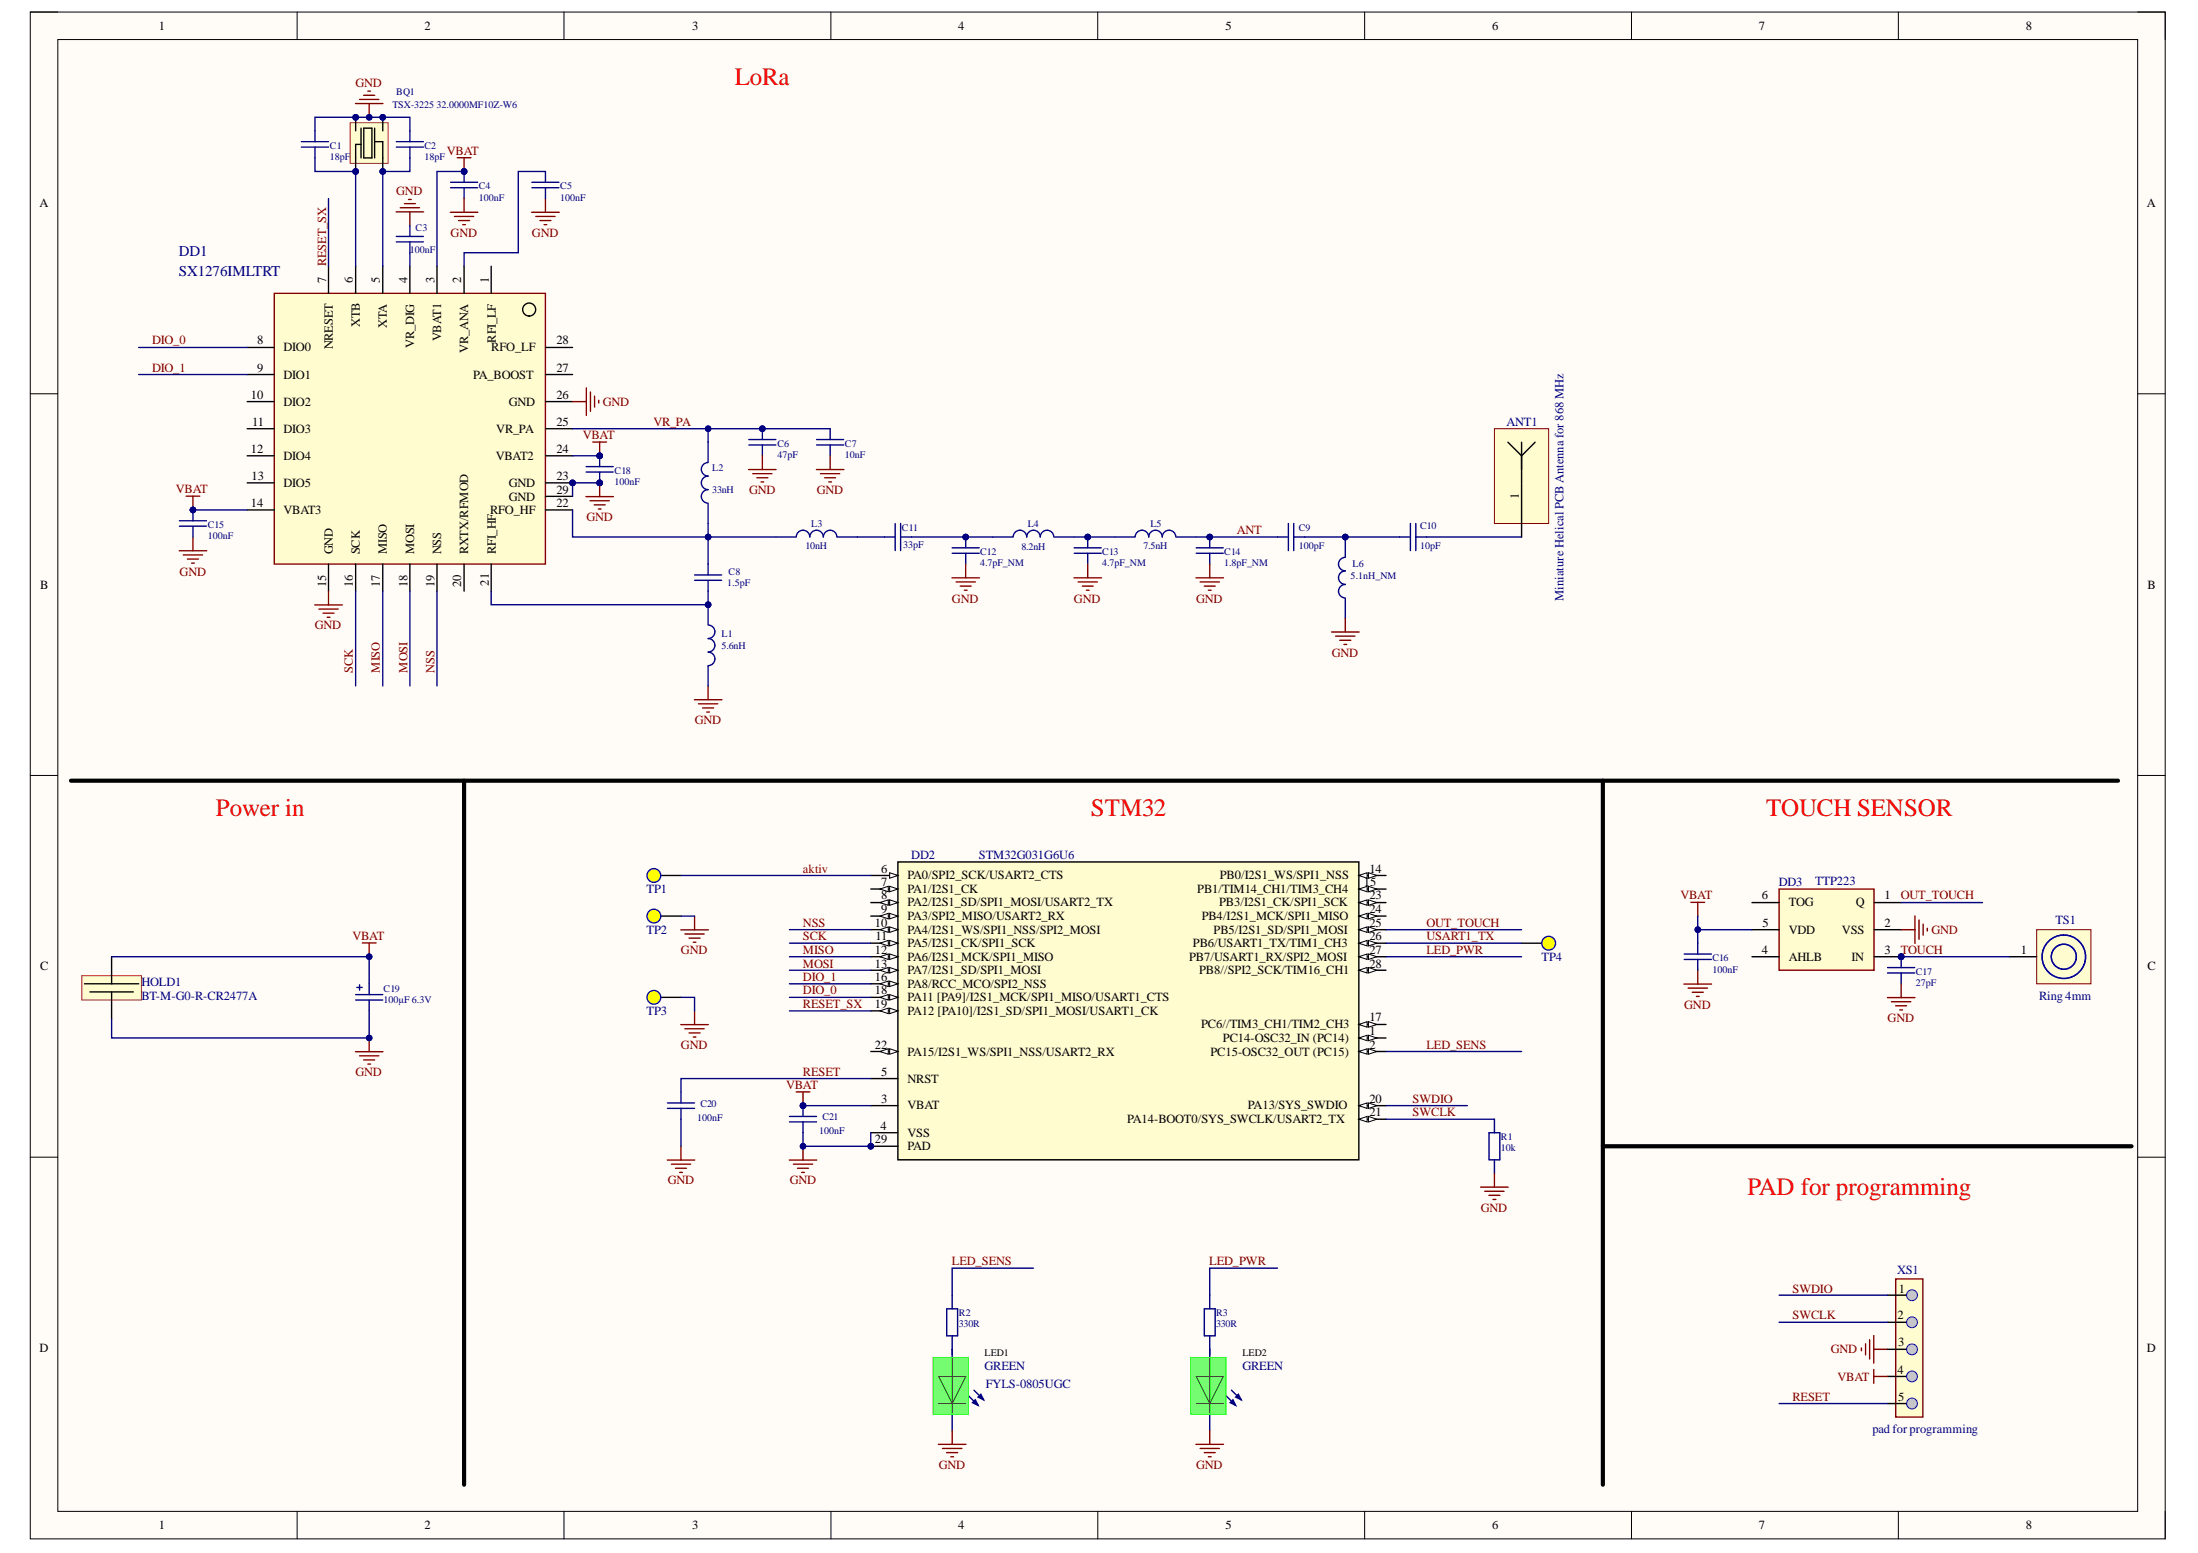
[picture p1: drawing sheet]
# Altium schematic sheet Unknown WaterSensor.SCHDOC
size A3; SheetNumber: 1; SheetTotal: 1

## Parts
ANT1  Miniature Helical PCB Antenna for 868 MHz  [ANTENNA868_915MHZ_A2N]  (no BOM)
BQ1  TSX-3225 32.0000MF10Z-W6  [3225]
C1  Capacitance: 18pF  [C0402]  (hidden comment: C0402, 18pF, C0G)
C2  Capacitance: 18pF  [C0402]  (hidden comment: C0402, 18pF, C0G)
C3  Capacitance: 100nF  [C0402]  (hidden comment: C0402, 100nF,  16V, X7R)
C4  Capacitance: 100nF  [C0402]  (hidden comment: C0402, 100nF,  16V, X7R)
C5  Capacitance: 100nF  [C0402]  (hidden comment: C0402, 100nF,  16V, X7R)
C6  Capacitance: 47pF  [C0402]  (hidden comment: C0402, 47pF, C0G)
C7  Capacitance: 10nF  [C0402]  (hidden comment: C0402, 10nF, X7R)
C8  Capacitance: 1.5pF  [C0402]  (hidden comment: C0402, 1.5pF, C0G)
C9  Capacitance: 100pF  [C0402]  (hidden comment: C0402, 100pF,  50V)
C10  Capacitance: 10pF  [C0402]  (hidden comment: C0402, 10pF,  50V)
C11  Capacitance: 33pF  [C0402]  (hidden comment: C0402, 33pF, C0G)
C12  Capacitance: 4.7pF_NM  [C0402]  (hidden comment: C0402, 4.7pF, C0G_NOT_MOUNT)
C13  Capacitance: 4.7pF_NM  [C0402]  (hidden comment: C0402, 4.7pF, C0G_NOT_MOUNT)
C14  Capacitance: 1.8pF_NM  [C0402]  (hidden comment: C0402, 1.8pF, C0G_NOT_MOUNT)
C15  Capacitance: 100nF  [C0402]  (hidden comment: C0402, 100nF,  16V, X7R)
C16  Capacitance: 100nF  [C0402]  (hidden comment: C0402, 100nF,  16V, X7R)
C17  Capacitance: 27pF  [C0402]  (hidden comment: C0402, 27pF, C0G)
C18  Capacitance: 100nF  [C0402]  (hidden comment: C0402, 100nF,  16V, X7R)
C19  865080142007  [WCAP-ASLI_5x5.5]  (value not drawn)
C20  Capacitance: 100nF  [C0402]  (hidden comment: C0402, 100nF,  16V, X7R)
C21  Capacitance: 100nF  [C0402]  (hidden comment: C0402, 100nF,  16V, X7R)
DD1  SX1276IMLTRT  [vqfn28_6x6mm]
DD2  STM32G031G6U6  [UFQFPN-28]
DD3  TTP223  [SOT23-6]
HOLD1  BT-M-G0-R-CR2477A  [SMTU2477N-LF]
L1  LQG15HS5N6C02D  [L0402]  (value not drawn)
L2  LQW15AN33NJ00D  [L0402]  (value not drawn)
L3  LQG15HS10NJ02D  [L0402]  (value not drawn)
L4  LQG15HS8N2J02D  [L0402]  (value not drawn)
L5  LQG15HS7N5J02D  [L0402]  (value not drawn)
L6  LQG15HN5N1S02D_NOT_MOUNT  [L0402]  (value not drawn)
LED1  FYLS-0805UGC  [LED_0805_G]
LED2  FYLS-0805UGC  [LED_0805_G]  (value not drawn)
R1  Resistance: 10k  [R0402]  (hidden comment: R0402, 10k 1%)
R2  Resistance: 330R  [R0402]  (hidden comment: R0402, 330R 5%)
R3  Resistance: 330R  [R0402]  (hidden comment: R0402, 330R 5%)
TP1  Test Point 1mm pad  [Test Point 1mm]  (value not drawn)  (no BOM)
TP2  Test Point 1mm pad  [Test Point 1mm]  (value not drawn)  (no BOM)
TP3  Test Point 1mm pad  [Test Point 1mm]  (value not drawn)  (no BOM)
TP4  Test Point 1mm pad  [Test Point 1mm]  (value not drawn)  (no BOM)
TS1  Ring 4mm  [Ring 4mm]  (no BOM)
XS1  pad for programming  [pad for programming 5x2mm]  (no BOM)

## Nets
GND: BQ1.2(GND) BQ1.4(GND) C1.2 C2.2 C3.1 C4.2 C5.2 C6.1 C7.1 C12.1 C13.1 C14.1 C15.2 C16.2 C17.1 C18.2 C19.1 C20.2 C21.2 DD1.15(GND) DD1.23(GND) DD1.26(GND) DD1.29(GND) DD2.4(VSS) DD2.29(PAD) DD3.2(VSS) HOLD1.2 L1.2 L6.1 LED1.1(K) LED2.1(K) R1.2 TP2.1 TP3.1 XS1.3
VBAT: C4.1 C15.1 C16.1 C18.1 C19.2 C21.1 DD1.3(VBAT1) DD1.14(VBAT3) DD1.24(VBAT2) DD2.3(VBAT) DD3.5(VDD) HOLD1.1 XS1.4
aktiv: DD2.6(PA0/SPI2_SCK/USART2_CTS) TP1.1
ANT: C9.1 C14.2 L5.2
DIO_0: DD1.8(DIO0) DD2.18(PA11_[PA9]/I2S1_MCK/SPI1_MISO/USART1_CTS)
DIO_1: DD1.9(DIO1) DD2.16(PA8/RCC_MCO/SPI2_NSS)
LED_PWR: DD2.27(PB7/USART1_RX/SPI2_MOSI) R3.2
LED_SENS: DD2.2(PC15-OSC32_OUT_(PC15)) R2.2
MISO: DD1.17(MISO) DD2.12(PA6/I2S1_MCK/SPI1_MISO)
MOSI: DD1.18(MOSI) DD2.13(PA7/I2S1_SD/SPI1_MOSI)
NSS: DD1.19(NSS) DD2.10(PA4/I2S1_WS/SPI1_NSS/SPI2_MOSI)
OUT_TOUCH: DD2.25(PB5/I2S1_SD/SPI1_MOSI) DD3.1(Q)
RESET: C20.1 DD2.5(NRST) XS1.5
RESET_SX: DD1.7(NRESET) DD2.19(PA12_[PA10]/I2S1_SD/SPI1_MOSI/USART1_CK)
SCK: DD1.16(SCK) DD2.11(PA5/I2S1_CK/SPI1_SCK)
SWCLK: DD2.21(PA14-BOOT0/SYS_SWCLK/USART2_TX) R1.1 XS1.2
SWDIO: DD2.20(PA13/SYS_SWDIO) XS1.1
TOUCH: C17.2 DD3.3(IN) TS1.1
USART1_TX: DD2.26(PB6/USART1_TX/TIM1_CH3) TP4.1
VR_PA: C6.2 C7.2 DD1.25(VR_PA) L2.2
NetANT1_1: ANT1.1 C10.2
NetBQ1_1: BQ1.1 C2.1 DD1.5(XTA)
NetBQ1_3: BQ1.3 C1.1 DD1.6(XTB)
NetC3_2: C3.2 DD1.4(VR_DIG)
NetC5_1: C5.1 DD1.2(VR_ANA)
NetC8_1: C8.1 DD1.21(RFI_HF) L1.1
NetC8_2: C8.2 DD1.22(RFO_HF) L2.1 L3.1
NetC9_2: C9.2 C10.1 L6.2
NetC11_1: C11.1 L3.2
NetC11_2: C11.2 C12.2 L4.1
NetC13_2: C13.2 L4.2 L5.1
NetLED1_2: LED1.2(A) R2.1
NetLED2_2: LED2.2(A) R3.1

Not connected (* = marked no-connect by the designer): DD1 1(RFI_LF) 10(DIO2) 11(DIO3) 12(DIO4) 13(DIO5) 20(RXTX/RFMOD) 27(PA_BOOST) 28(RFO_LF); DD2 1(PC14-OSC32_IN_(PC14)) 7(PA1/I2S1_CK) 8(PA2/I2S1_SD/SPI1_MOSI/USART2_TX) 9(PA3/SPI2_MISO/USART2_RX) 14(PB0/I2S1_WS/SPI1_NSS) 15(PB1/TIM14_CH1/TIM3_CH4) 17(PC6//TIM3_CH1/TIM2_CH3) 22(PA15/I2S1_WS/SPI1_NSS/USART2_RX) 23(PB3/I2S1_CK/SPI1_SCK) 24(PB4/I2S1_MCK/SPI1_MISO) 28(PB8//SPI2_SCK/TIM16_CH1); DD3 4(AHLB) 6(TOG)

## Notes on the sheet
- LoRa
- Power in
- (near DD2) STM32
- TOUCH SENSOR
- PAD for programming
